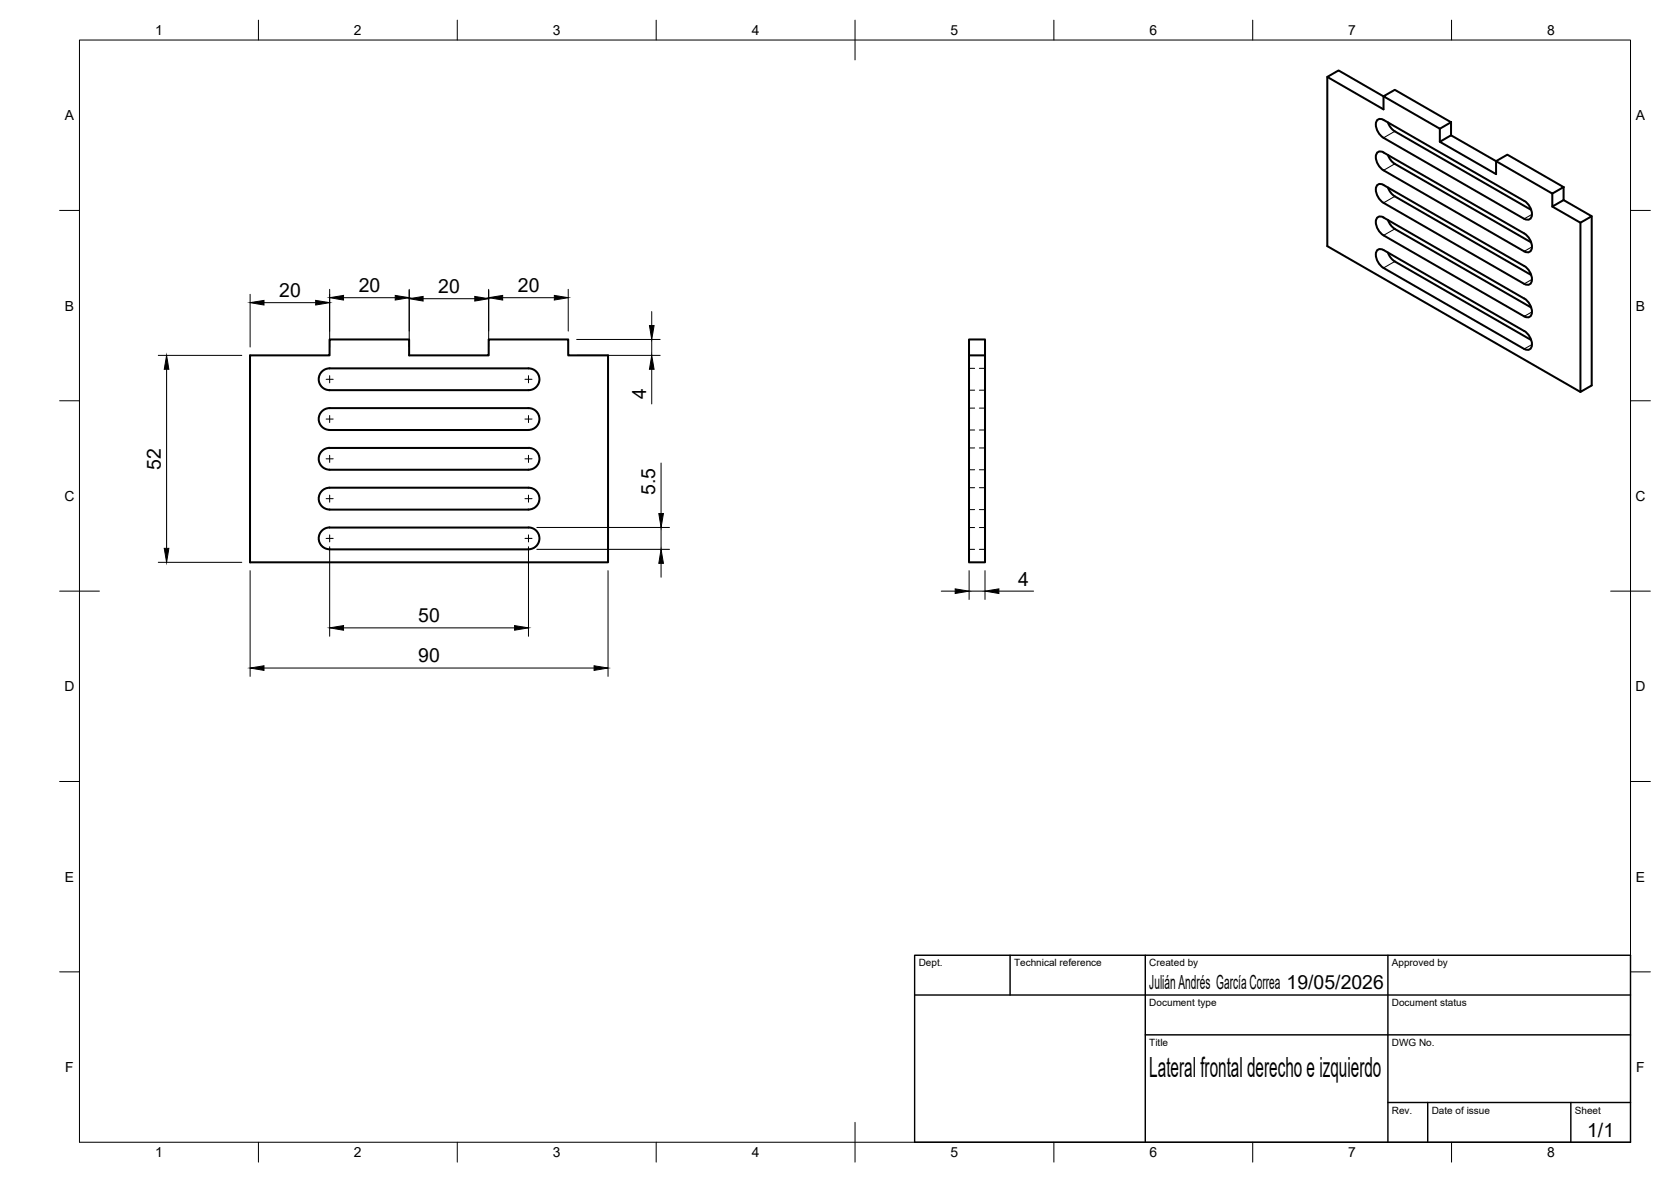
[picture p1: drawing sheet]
<svg xmlns="http://www.w3.org/2000/svg" width="420mm" height="297mm" viewBox="0 0 420 297" stroke-linecap="round" stroke-linejoin="round" font-family="sans-serif">
<!-- layer: Visible -->
<g fill="none" stroke="#000" stroke-width=".51">
<path d="M333.7 19.3l2.9-1.6 11.3 6.5v3.3zM333.7 19.3v42.6l63.7 36.6M347.9 24.2l2.8-1.6 14.1 8.1-2.8 1.6zM347.9 38.3a1.29 1.29 0 0 0-1.7 .1 1.29 1.29 0 0 0-.2 1.6l.7 1.6 1.2 1.2 35.3 20.4a1.29 1.29 0 0 0 1.7-.1 1.29 1.29 0 0 0 .3-1.6l-.7-1.6-1.2-1.2-35.4-20.4M349 38.9l.7 1.4 1 .9 34.3 19.7M349 30.8l.7 1.3 1 .9 34.3 19.7M362 35.6l2.8-1.6 11.4 6.5v3.3zM362 32.3v3.3M364.8 30.7v3.3M347.9 54.6a1.29 1.29 0 0 0-1.7 .1 1.29 1.29 0 0 0-.2 1.6l.7 1.6 1.2 1.2 35.3 20.4a1.3 1.3 0 0 0 1.7-.1 1.3 1.3 0 0 0 .3-1.6l-.7-1.6-1.2-1.2-35.4-20.3M347.9 46.5a1.29 1.29 0 0 0-1.7 0 1.29 1.29 0 0 0-.2 1.7l.7 1.6 1.2 1.2 35.3 20.3a1.29 1.29 0 0 0 1.7 0 1.29 1.29 0 0 0 .3-1.6l-.7-1.7-1.2-1.2-35.4-20.3M349 55.3l.7 1.3 1 .9 34.3 19.8"/>
<path d="M349 47.1l.7 1.3 1 .9 34.3 19.8M376.2 40.5l2.8-1.6 14.1 8.1-2.8 1.6zM383.2 55a1.29 1.29 0 0 0 1.7-.1 1.29 1.29 0 0 0 .3-1.6l-.7-1.6-1.3-1.2-35.3-20.4a1.29 1.29 0 0 0-1.7 .1 1.29 1.29 0 0 0-.2 1.6l.7 1.6 1.2 1.2 35.3 20.4M390.3 48.6v3.3l2.8-1.6M393.1 50.3l7.1 4-2.8 1.7-7.1-4.1M393.1 47v3.3M400.2 54.3v42.6l-2.8 1.6v-42.5M346.2 63a1.2 1.2 0 0 1 1.7-.2l35.4 20.4a3.8 3.8 0 0 1 1.6 4.3 1.25 1.25 0 0 1-1.7 .2l-35.3-20.4a3.8 3.8 0 0 1-1.7-4.3zM349 63.5l.7 1.3 1 .9 34.3 19.7M62.9 89.3h20v-4h20v4h20v-4h20v4h10v52h-90zM81.2 93.2l1-.6h.7h50a2.74 2.74 0 0 1 2.7 2.7 2.74 2.74 0 0 1-2.7 2.8h-50a2.74 2.74 0 0 1-2.6-1.9 2.74 2.74 0 0 1 .9-3zM243.6 85.3h4.1v4h-4.1z"/>
<path d="M243.6 89.3v52h4.1v-52M81.2 103.2l1-.6h.7h50a2.74 2.74 0 0 1 2.7 2.7 2.74 2.74 0 0 1-2.7 2.7h-50a2.74 2.74 0 0 1-2.6-1.8 2.74 2.74 0 0 1 .9-3zM82.9 112.6h50M82.9 112.6a2.75 2.75 0 0 0-2.8 2.7 2.75 2.75 0 0 0 2.8 2.8l50-.1a2.74 2.74 0 0 0 2.7-2.7 2.74 2.74 0 0 0-2.7-2.7M81.2 123.2l1-.6h.7h50a2.75 2.75 0 0 1 2.7 2.7 2.75 2.75 0 0 1-2.7 2.8l-50-.1a2.74 2.74 0 0 1-2.6-1.8 2.74 2.74 0 0 1 .9-3zM81.2 133.2l1-.6h.7h50a2.75 2.75 0 0 1 2.7 2.7 2.75 2.75 0 0 1-2.7 2.8l-50-.1a2.74 2.74 0 0 1-2.6-1.8 2.74 2.74 0 0 1 .9-3z"/>
</g>
<!-- layer: Hidden -->
<g fill="none" stroke="#000" stroke-width=".25">
<path d="M243.6 92.6h1.5M243.6 98.1h1.5M246.3 92.6h1.4M246.3 98.1h1.4M243.6 108.1h1.5M243.6 102.6h1.5M243.6 118.1h1.5M243.6 112.6h1.5M246.3 108.1h1.4M246.3 102.6h1.4M246.3 118.1h1.4M246.3 112.6h1.4"/>
<path d="M243.6 122.6h1.5M243.6 128.1h1.5M243.6 132.6h1.5M243.6 138.1h1.5M246.3 122.6h1.4M246.3 128.1h1.4M246.3 132.6h1.4M246.3 138.1h1.4"/>
</g>
<!-- layer: Visible Narrow -->
<path d="M350.7 33l-2.8 1.6M350.7 57.5l-2.8 1.6M350.7 41.2l-2.8 1.6M350.7 49.3l-2.8 1.7M385.2 53.9l-2 1.1M350.7 65.7l-2.8 1.6M385.2 78.4l-2 1.1M385.2 62l-2 1.2M385.2 70.2l-2 1.1M385.2 86.6l-2 1.1" fill="none" stroke="#000" stroke-width=".25"/>
<!-- layer: BORDER -->
<g fill="none" stroke="#000" stroke-width=".25">
<path d="M20 10.1h390v276.9h-390zM65 5.1v5M115 5.1v5M165 5.1v5M215 5.1v10M265 5.1v5M315 5.1v5M365 5.1v5M15 52.9h5M410 52.9h5M15 100.7h5M410 100.7h5"/>
<path d="M15 148.6h10M405 148.6h10M15 196.4h5M410 196.4h5M15 244.2h5M410 244.2h5M65 287v5M115 287v5M165 287v5M215 282.1v9.9M265 287v5M315 287v5"/>
<path d="M365 287v5"/>
</g>
<!-- layer: TITLEBLOCK -->
<path d="M230 240.1h180v46.9h-180zM230 250h180M254 240.1v9.9M288 240.1v46.9M349 240.1v46.9M288 260.1h122M349 277.1h61M359 277.1v9.9M395 277.1v9.9" fill="none" stroke="#000" stroke-width=".36"/>
<!-- layer: Smart Centers -->
<g fill="none" stroke="#000" stroke-width=".25">
<path d="M82 95.3h1.8M82.9 94.4v1.8M132 95.3h1.8M132.9 94.4v1.8M82 105.3h1.8M82 115.3h1.8M82.9 104.4v1.8M82.9 114.4v1.8M132 105.3h1.8M132 115.3h1.8M132.9 104.4v1.8M132.9 114.4v1.8"/>
<path d="M82 125.3h1.8M82 135.3h1.8M82.9 124.4v1.8M82.9 134.4v1.8M132 125.3h1.8M132 135.3h1.8M132.9 124.4v1.8M132.9 134.4v1.8"/>
</g>
<!-- layer: FD_Dimensions -->
<g fill="none" stroke="#000" stroke-width=".25">
<path d="M62.9 74v13.2M66.4 76.1h13M82.9 72.7v14.5M86.4 74.8h13M102.9 72.7v14.5M106.4 75.1h13M122.9 72.7v14.5M126.4 74.8h13M142.9 72.7v10.5M163.9 78.3v3.5M39.8 89.3h21M41.9 92.8v45"/>
<path d="M145 89.3h21M145 85.3h21M163.9 85.3v4M163.9 92.8v8.7M166.2 116.4v12.7M82.9 137.4v22.5M132.9 137.4v22.5M135 138.1h33.3M135 132.6h33.3M166.2 132.6v5.5M39.8 141.3h21M62.9 143.4v26.6"/>
<path d="M86.4 157.8h43M152.9 143.4v26.6M166.2 141.6v3.5M236.7 148.6h3.5M243.7 143.4v7.3M243.7 148.6h4M247.7 143.4v7.3M251.2 148.6h8.7M66.4 167.9h83"/>
</g>
<g fill="#000" stroke="#000" stroke-width=".25">
<path d="M62.9 76.1l3.5-.6v1.2zM79.4 75.5l3.5 .6-3.5 .6zM82.9 74.8l3.5-.6v1.2zM99.4 74.2l3.5 .6-3.5 .6zM102.9 75.1l3.5-.6v1.2zM119.4 74.5l3.5 .6-3.5 .6zM122.9 74.8l3.5-.6v1.2zM139.4 74.2l3.5 .6-3.5 .6zM41.9 89.3l.6 3.5h-1.2zM163.3 81.8h1.2l-.6 3.5zM163.9 89.3l.6 3.5h-1.2zM41.3 137.8h1.2l-.6 3.5z"/>
<path d="M165.7 129.1h1.1l-.6 3.5zM82.9 157.8l3.5-.6v1.2zM129.4 157.2l3.5 .6-3.5 .6zM166.2 138.1l.6 3.5h-1.1zM240.2 148l3.5 .6-3.5 .5zM247.7 148.6l3.5-.6v1.1zM62.9 167.9l3.5-.6v1.2zM149.4 167.3l3.5 .6-3.5 .6z"/>
</g>
<text font-size="7" x="289" y="270.6">Lateral frontal derecho e izquierdo</text>
<g font-size="4.9">
<text x="70.2" y="74.6">20</text>
<text x="90.2" y="73.3">20</text>
<text x="110.2" y="73.6">20</text>
<text x="130.2" y="73.3">20</text>
<text x="162.5" y="100.2" transform="rotate(-90 162.5 100.2)">4</text>
<text x="40.4" y="118" transform="rotate(-90 40.4 118)">52</text>
<text x="164.8" y="124.4" transform="rotate(-90 164.8 124.4)">5.5</text>
<text x="256" y="147.2">4</text>
<text x="105.2" y="156.3">50</text>
<text x="105.2" y="166.4">90</text>
<text x="289" y="248.5">Julián Andrés García Correa 19/05/2026</text>
<text x="399.1" y="285.7">1/1</text>
</g>
<g font-size="3.5">
<text x="39" y="8.8">1</text>
<text x="89" y="8.8">2</text>
<text x="139" y="8.8">3</text>
<text x="189" y="8.8">4</text>
<text x="239" y="8.8">5</text>
<text x="289" y="8.8">6</text>
<text x="339" y="8.8">7</text>
<text x="389" y="8.8">8</text>
<text x="16.3" y="30.2">A</text>
<text x="411.3" y="30.2">A</text>
<text x="16.3" y="78">B</text>
<text x="411.3" y="78">B</text>
<text x="16.2" y="125.9">C</text>
<text x="411.2" y="125.9">C</text>
<text x="16.2" y="173.7">D</text>
<text x="411.2" y="173.7">D</text>
<text x="16.3" y="221.6">E</text>
<text x="411.3" y="221.6">E</text>
<text x="16.4" y="269.4">F</text>
<text x="411.4" y="269.4">F</text>
<text x="39" y="290.8">1</text>
<text x="89" y="290.8">2</text>
<text x="139" y="290.8">3</text>
<text x="189" y="290.8">4</text>
<text x="239" y="290.8">5</text>
<text x="289" y="290.8">6</text>
<text x="339" y="290.8">7</text>
<text x="389" y="290.8">8</text>
</g>
<g font-size="2.5">
<text x="231" y="242.9">Dept.</text>
<text x="255" y="242.9">Technical reference</text>
<text x="289" y="242.9">Created by</text>
<text x="350" y="242.9">Approved by</text>
<text x="289" y="252.8">Document type</text>
<text x="350" y="252.8">Document status</text>
<text x="289" y="262.9">Title</text>
<text x="350" y="262.9">DWG No.</text>
<text x="350" y="279.9">Rev.</text>
<text x="360" y="279.9">Date of issue</text>
<text x="396" y="279.9">Sheet</text>
</g>
</svg>
